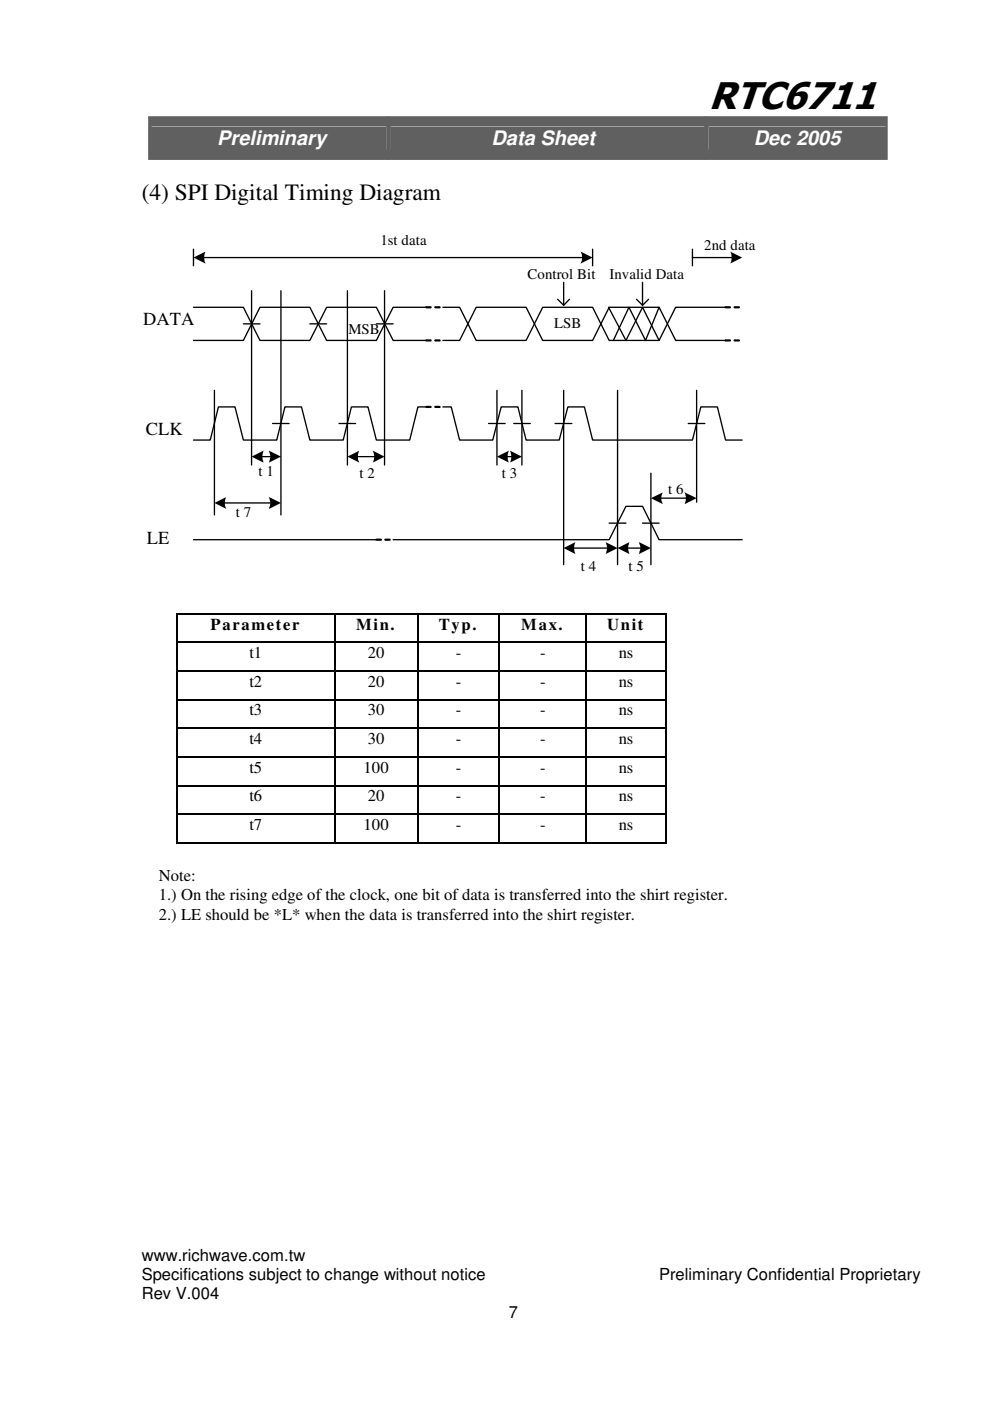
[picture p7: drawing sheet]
<svg xmlns="http://www.w3.org/2000/svg" width="210mm" height="297mm" viewBox="0 0 210 297" stroke-linecap="round" stroke-linejoin="round" font-family="sans-serif">
<g fill="#606060">
<path d="M31.4 24.6h51v9.3h-51z"/>
<path d="M32.1 26.8h49.8v4.9h-49.8z"/>
<path d="M82.1 24.6h67.7v9.3h-67.7z"/>
<path d="M82.9 26.8h66.4v4.9h-66.4z"/>
<path d="M149.5 24.6h38.7v9.3h-38.7z"/>
<path d="M150.3 26.8h37.4v4.9h-37.4z"/>
</g>
<g fill="#fff">
<path d="M30.1 264.1h165.1v4h-165.1z"/>
<path d="M30.1 268.1h165.1v4h-165.1z"/>
<path d="M30.1 272.2h16.4v4h-16.4z"/>
<path d="M107.9 276.2h2v4h-2z"/>
<path d="M30.1 37.8h63.3v5.8h-63.3z"/>
<path d="M30.1 43.6h141.8v85.5h-141.8z"/>
</g>
<g fill="none" stroke="#000" stroke-width=".28">
<path d="M41 52.8v3.5M43 54.6h80.7M119.5 59.9v4.8M125.6 52.8v3.5M136.2 59.9v4.8M146.8 54.6h8.6M146.8 52.8v3.5M41 65.2h10.6l3.5 7h10.6l3.6-7h10.5l3.6 7h7M51.6 68.7h3.5M53.3 61.6v37M59.6 61.6v47.6M65.7 68.7h3.6"/>
<path d="M73.7 61.6v37M79.8 68.7h3.6M81.5 61.6v37M90.4 65.2h-7l-3.6 7h-10.5l-3.6-7h-10.6l-3.5 7h-10.6M93.9 72.2h3.6l3.5-7h10.5l3.6 7h10.5l3.6-7h10.5l3.6 7h10.5M93.9 65.2h3.6l3.5 7h10.5l3.6-7h10.5l3.6 7h10.5l3.6-7h10.5M118.2 63.5l1.3 1.2 1.2-1.2M129 65.2l3.7 7 3.5-7 3.5 7M135 63.5l1.2 1.2 1.3-1.2M139.7 65.2l-2.8 7-3.5-7-3.4 7M45.5 82.8v26.4M55.3 96.8h2.3"/>
<path d="M57.8 89.8h3.5M71.9 89.8h3.5M75.6 96.8h4.1M90.4 86.3h-1.8l-1.7 7h-7.1l-1.8-7h-3.5l-1.7 7h-7.1l-1.8-7h-3.5l-1.7 7h-7.1l-1.8-7h-3.5l-1.7 7h-3.6M93.9 86.3h1.8l1.8 7h7l1.8-7h3.5l1.7 7h7.1l1.8-7h3.5l1.7 7h21.2l1.8-7h3.5l1.7 7h3.6M103.6 89.8h3.5M105.4 82.8v15.8M107.3 96.8h1.4M108.9 89.8h3.5M110.7 82.8v15.8M117.7 89.8h3.5M119.5 82.8v36.9"/>
<path d="M130.9 82.8v36.9M145.9 89.8h3.5M147.7 82.8v23.7M41 114.4h38.8M47.4 106.6h10.2M83.4 114.4h45.8l3.5-7h3.5l3.5 7h17.7M121.4 116.2h7.6M129.2 110.9h3.5M132.8 116.2h3.3M136.2 110.9h3.5M138 100.3v19.4M139.9 105.6h5.9"/>
</g>
<g fill="#000">
<path d="M41 54.6l2.6-1.3-.3 .9v1.1l.3 .6z" fill-rule="evenodd"/>
<path d="M123.1 53.3l2.5 1.3-2.5 1.3 .3-.9v-1.1z" fill-rule="evenodd"/>
<path d="M154.8 53.3l2.6 1.3-2.6 1.3 .3-.9v-1.1z" fill-rule="evenodd"/>
<path d="M53.3 96.8l2.6-1.3-.3 1.1 .3 1.5z" fill-rule="evenodd"/>
<path d="M57 95.5l2.6 1.3-2.6 1.3 .1-.4a2.19 2.19 0 0 0 0-1.9z" fill-rule="evenodd"/>
<path d="M73.7 96.8l2.5-1.3-.3 1.2v.8l.3 .6z" fill-rule="evenodd"/>
<path d="M79 95.5l2.5 1.3-2.5 1.3 .3-1z" fill-rule="evenodd"/>
<path d="M105.4 96.8l2.5-1.3-.3 1.2 .3 1.4z" fill-rule="evenodd"/>
<path d="M108.1 95.5l2.6 1.3-2.6 1.3 .4-1.2z" fill-rule="evenodd"/>
<path d="M45.5 106.6l2.5-1.2-.3 1v.8l.3 .7z" fill-rule="evenodd"/>
<path d="M57 105.4l2.6 1.2-2.6 1.3 .2-.6a2.14 2.14 0 0 0-.1-1.7z" fill-rule="evenodd"/>
<path d="M119.5 116.2l2.5-1.3a2.86 2.86 0 0 0 0 2.6z" fill-rule="evenodd"/>
<path d="M130.9 116.2l2.6-1.3-.3 1.1 .3 1.5z" fill-rule="evenodd"/>
<path d="M128.4 114.9l2.5 1.3-2.5 1.3 .3-1.1v-.8z" fill-rule="evenodd"/>
<path d="M138 105.6l2.5-1.2-.3 1 .1 .8 .2 .7z" fill-rule="evenodd"/>
<path d="M135.5 114.9l2.5 1.3-2.5 1.3 .3-1.1-.1-.8z" fill-rule="evenodd"/>
<path d="M145.2 104.4l2.5 1.2-2.5 1.3 .2-.9v-.8z" fill-rule="evenodd"/>
</g>
<path d="M90.4 65.2h.9M90.4 72.2h.9M92.3 65.2h.9M92.3 72.2h.9M153.8 65.2h1M153.8 72.2h1M155.7 65.2h1M155.7 72.2h1M90.4 86.3h.9M92.3 86.3h.9M79.8 114.4h1M81.7 114.4h.9" fill="none" stroke="#000" stroke-width=".47"/>
<g fill="#fff">
<path d="M44.7 130.1h19.1v4.1h-19.1z"/>
<path d="M75.5 130.1h8.5v4.1h-8.5z"/>
<path d="M93 130.1h8.4v4.1h-8.4z"/>
<path d="M110.5 130.1h9.2v4.1h-9.2z"/>
<path d="M128.7 130.1h8.1v4.1h-8.1z"/>
</g>
<path d="M37.4 130h.2v.2h-.2zM70.9 130h.2v.2h-.2zM88.5 130h.2v.2h-.2zM105.7 130h.3v.2h-.3zM124.2 130h.3v.2h-.3zM141.1 130h.2v.2h-.2z" fill="#000"/>
<path d="M37.5 130.2v5.9M37.6 130.1h33.3M71 130.2v5.9M71.1 130.1h17.4M88.6 130.2v5.9M88.7 130.1h17M105.9 130.2v5.9M106 130.1h18.2M124.3 130.2v5.9M124.5 130.1h16.6M141.2 130.2v5.9" fill="none" stroke="#000" stroke-width=".25"/>
<g fill="#fff">
<path d="M52.9 136.2h2.7v4.1h-2.7z"/>
<path d="M78 136.2h3.5v4.1h-3.5z"/>
<path d="M96.6 136.2h1.2v4.1h-1.2z"/>
<path d="M114.5 136.2h1.2v4.1h-1.2z"/>
<path d="M131.2 136.2h3.1v4.1h-3.1z"/>
</g>
<path d="M37.4 136.1h.2v.2h-.2zM70.9 136.1h.2v.2h-.2zM88.5 136.1h.2v.2h-.2zM105.7 136.1h.3v.2h-.3zM124.2 136.1h.3v.2h-.3zM141.1 136.1h.2v.2h-.2z" fill="#000"/>
<path d="M37.5 136.3v5.8M37.6 136.2h33.3M71 136.3v5.8M71.1 136.2h17.4M88.6 136.3v5.8M88.7 136.2h17M105.9 136.3v5.8M106 136.2h18.2M124.3 136.3v5.8M124.5 136.2h16.6M141.2 136.3v5.8" fill="none" stroke="#000" stroke-width=".25"/>
<g fill="#fff">
<path d="M52.9 142.3h2.7v4.1h-2.7z"/>
<path d="M78 142.3h3.5v4.1h-3.5z"/>
<path d="M96.6 142.3h1.2v4.1h-1.2z"/>
<path d="M114.5 142.3h1.2v4.1h-1.2z"/>
<path d="M131.2 142.3h3.1v4.1h-3.1z"/>
</g>
<path d="M37.4 142.2h.2v.2h-.2zM70.9 142.2h.2v.2h-.2zM88.5 142.2h.2v.2h-.2zM105.7 142.2h.3v.2h-.3zM124.2 142.2h.3v.2h-.3zM141.1 142.2h.2v.2h-.2z" fill="#000"/>
<path d="M37.5 142.4v5.8M37.6 142.3h33.3M71 142.4v5.8M71.1 142.3h17.4M88.6 142.4v5.8M88.7 142.3h17M105.9 142.4v5.8M106 142.3h18.2M124.3 142.4v5.8M124.5 142.3h16.6M141.2 142.4v5.8" fill="none" stroke="#000" stroke-width=".25"/>
<g fill="#fff">
<path d="M52.9 148.3h2.7v4.2h-2.7z"/>
<path d="M78 148.3h3.5v4.2h-3.5z"/>
<path d="M96.6 148.3h1.2v4.2h-1.2z"/>
<path d="M114.5 148.3h1.2v4.2h-1.2z"/>
<path d="M131.2 148.3h3.1v4.2h-3.1z"/>
</g>
<path d="M37.4 148.2h.2v.3h-.2zM70.9 148.2h.2v.3h-.2zM88.5 148.2h.2v.3h-.2zM105.7 148.2h.3v.3h-.3zM124.2 148.2h.3v.3h-.3zM141.1 148.2h.2v.3h-.2z" fill="#000"/>
<path d="M37.5 148.5v5.8M37.6 148.3h33.3M71 148.5v5.8M71.1 148.3h17.4M88.6 148.5v5.8M88.7 148.3h17M105.9 148.5v5.8M106 148.3h18.2M124.3 148.5v5.8M124.5 148.3h16.6M141.2 148.5v5.8" fill="none" stroke="#000" stroke-width=".25"/>
<g fill="#fff">
<path d="M52.9 154.4h2.7v4.2h-2.7z"/>
<path d="M78 154.4h3.5v4.2h-3.5z"/>
<path d="M96.6 154.4h1.2v4.2h-1.2z"/>
<path d="M114.5 154.4h1.2v4.2h-1.2z"/>
<path d="M131.2 154.4h3.1v4.2h-3.1z"/>
</g>
<path d="M37.4 154.3h.2v.3h-.2zM70.9 154.3h.2v.3h-.2zM88.5 154.3h.2v.3h-.2zM105.7 154.3h.3v.3h-.3zM124.2 154.3h.3v.3h-.3zM141.1 154.3h.2v.3h-.2z" fill="#000"/>
<path d="M37.5 154.6v5.8M37.6 154.4h33.3M71 154.6v5.8M71.1 154.4h17.4M88.6 154.6v5.8M88.7 154.4h17M105.9 154.6v5.8M106 154.4h18.2M124.3 154.6v5.8M124.5 154.4h16.6M141.2 154.6v5.8" fill="none" stroke="#000" stroke-width=".25"/>
<g fill="#fff">
<path d="M52.9 160.5h2.7v4.2h-2.7z"/>
<path d="M77.1 160.5h5.3v4.2h-5.3z"/>
<path d="M96.6 160.5h1.2v4.2h-1.2z"/>
<path d="M114.5 160.5h1.2v4.2h-1.2z"/>
<path d="M131.2 160.5h3.1v4.2h-3.1z"/>
</g>
<path d="M37.4 160.4h.2v.3h-.2zM70.9 160.4h.2v.3h-.2zM88.5 160.4h.2v.3h-.2zM105.7 160.4h.3v.3h-.3zM124.2 160.4h.3v.3h-.3zM141.1 160.4h.2v.3h-.2z" fill="#000"/>
<path d="M37.5 160.7v5.8M37.6 160.5h33.3M71 160.7v5.8M71.1 160.5h17.4M88.6 160.7v5.8M88.7 160.5h17M105.9 160.7v5.8M106 160.5h18.2M124.3 160.7v5.8M124.5 160.5h16.6M141.2 160.7v5.8" fill="none" stroke="#000" stroke-width=".25"/>
<g fill="#fff">
<path d="M52.9 166.6h2.7v4.2h-2.7z"/>
<path d="M78 166.6h3.5v4.2h-3.5z"/>
<path d="M96.6 166.6h1.2v4.2h-1.2z"/>
<path d="M114.5 166.6h1.2v4.2h-1.2z"/>
<path d="M131.2 166.6h3.1v4.2h-3.1z"/>
</g>
<path d="M37.4 166.5h.2v.3h-.2zM70.9 166.5h.2v.3h-.2zM88.5 166.5h.2v.3h-.2zM105.7 166.5h.3v.3h-.3zM124.2 166.5h.3v.3h-.3zM141.1 166.5h.2v.3h-.2z" fill="#000"/>
<path d="M37.5 166.8v5.8M37.6 166.6h33.3M71 166.8v5.8M71.1 166.6h17.4M88.6 166.8v5.8M88.7 166.6h17M105.9 166.8v5.8M106 166.6h18.2M124.3 166.8v5.8M124.5 166.6h16.6M141.2 166.8v5.8" fill="none" stroke="#000" stroke-width=".25"/>
<g fill="#fff">
<path d="M52.9 172.7h2.7v4.1h-2.7z"/>
<path d="M77.1 172.7h5.3v4.1h-5.3z"/>
<path d="M96.6 172.7h1.2v4.1h-1.2z"/>
<path d="M114.5 172.7h1.2v4.1h-1.2z"/>
<path d="M131.2 172.7h3.1v4.1h-3.1z"/>
</g>
<path d="M37.4 172.6h.2v.2h-.2zM37.4 178.6h.2v.3h-.2zM70.9 172.6h.2v.2h-.2zM70.9 178.6h.2v.3h-.2zM88.5 172.6h.2v.2h-.2zM88.5 178.6h.2v.3h-.2zM105.7 172.6h.3v.2h-.3zM105.7 178.6h.3v.3h-.3zM124.2 172.6h.3v.2h-.3zM124.2 178.6h.3v.3h-.3zM141.1 172.6h.2v.2h-.2zM141.1 178.6h.2v.3h-.2z" fill="#000"/>
<g fill="none" stroke="#000" stroke-width=".25">
<path d="M37.5 172.8v5.8M37.6 172.7h33.3M37.6 178.8h33.3M71 172.8v5.8M71.1 172.7h17.4M71.1 178.8h17.4M88.6 172.8v5.8M88.7 172.7h17M88.7 178.8h17M105.9 172.8v5.8M106 172.7h18.2M106 178.8h18.2"/>
<path d="M124.3 172.8v5.8M124.5 172.7h16.6M124.5 178.8h16.6M141.2 172.8v5.8"/>
</g>
<g fill="#fff">
<path d="M33.7 183.7h7.8v4h-7.8z"/>
<path d="M33.7 187.6h120.6v4.2h-120.6z"/>
<path d="M33.7 191.7h101v4.1h-101z"/>
</g>
<text font-size="8.2" x="150.3" y="23">RTC6711</text>
<text font-size="5" x="30.1" y="42.5">(4) SPI Digital Timing Diagram</text>
<g font-size="4.2" fill="#fff">
<text x="46.1" y="30.8">Preliminary</text>
<text x="104.2" y="30.8">Data Sheet</text>
<text x="159.8" y="30.8">Dec 2005</text>
</g>
<g font-size="3.9">
<text x="30.4" y="69">DATA</text>
<text x="30.9" y="92.3">CLK</text>
<text x="31.2" y="115.4">LE</text>
</g>
<g font-size="3.5">
<text x="44.7" y="133.5">Parameter</text>
<text x="75.5" y="133.5">Min.</text>
<text x="93" y="133.5">Typ.</text>
<text x="110.5" y="133.5">Max.</text>
<text x="128.7" y="133.5">Unit</text>
<text x="52.9" y="139.5">t1</text>
<text x="78" y="139.5">20</text>
<text x="96.6" y="139.5">-</text>
<text x="114.5" y="139.5">-</text>
<text x="131.2" y="139.5">ns</text>
<text x="52.9" y="145.6">t2</text>
<text x="78" y="145.6">20</text>
<text x="96.6" y="145.6">-</text>
<text x="114.5" y="145.6">-</text>
<text x="131.2" y="145.6">ns</text>
<text x="52.9" y="151.6">t3</text>
<text x="78" y="151.6">30</text>
<text x="96.6" y="151.6">-</text>
<text x="114.5" y="151.6">-</text>
<text x="131.2" y="151.6">ns</text>
<text x="52.9" y="157.7">t4</text>
<text x="78" y="157.7">30</text>
<text x="96.6" y="157.7">-</text>
<text x="114.5" y="157.7">-</text>
<text x="131.2" y="157.7">ns</text>
<text x="52.9" y="163.8">t5</text>
<text x="77.1" y="163.8">100</text>
<text x="96.6" y="163.8">-</text>
<text x="114.5" y="163.8">-</text>
<text x="131.2" y="163.8">ns</text>
<text x="52.9" y="169.9">t6</text>
<text x="78" y="169.9">20</text>
<text x="96.6" y="169.9">-</text>
<text x="114.5" y="169.9">-</text>
<text x="131.2" y="169.9">ns</text>
<text x="52.9" y="176">t7</text>
<text x="77.1" y="176">100</text>
<text x="96.6" y="176">-</text>
<text x="114.5" y="176">-</text>
<text x="131.2" y="176">ns</text>
<text x="33.7" y="186.9">Note:</text>
<text x="33.7" y="190.9">1.) On the rising edge of the clock, one bit of data is transferred into the shirt register.</text>
<text x="33.7" y="195">2.) LE should be *L* when the data is transferred into the shirt register.</text>
<text x="30.1" y="267.3">www.richwave.com.tw</text>
<text x="30.1" y="271.4">Specifications subject to change without notice</text>
<text x="30.1" y="275.4">Rev V.004</text>
<text x="139.7" y="271.4">Preliminary Confidential Proprietary</text>
<text x="107.9" y="279.5">7</text>
</g>
<g font-size="3.1">
<text x="80.6" y="52">1st data</text>
<text x="149.3" y="52.9">2nd data</text>
<text x="111.8" y="59.1">Control Bit</text>
<text x="129.2" y="59.1">Invalid Data</text>
<text x="73.9" y="70.8">MSB</text>
<text x="117.5" y="69.6">LSB</text>
<text x="54.8" y="100.9">t 1</text>
<text x="76.2" y="101.3">t 2</text>
<text x="106.4" y="101.3">t 3</text>
<text x="141.6" y="104.8">t 6</text>
<text x="50" y="109.6">t 7</text>
<text x="123.1" y="121.1">t 4</text>
<text x="133.3" y="121.1">t 5</text>
</g>
</svg>
